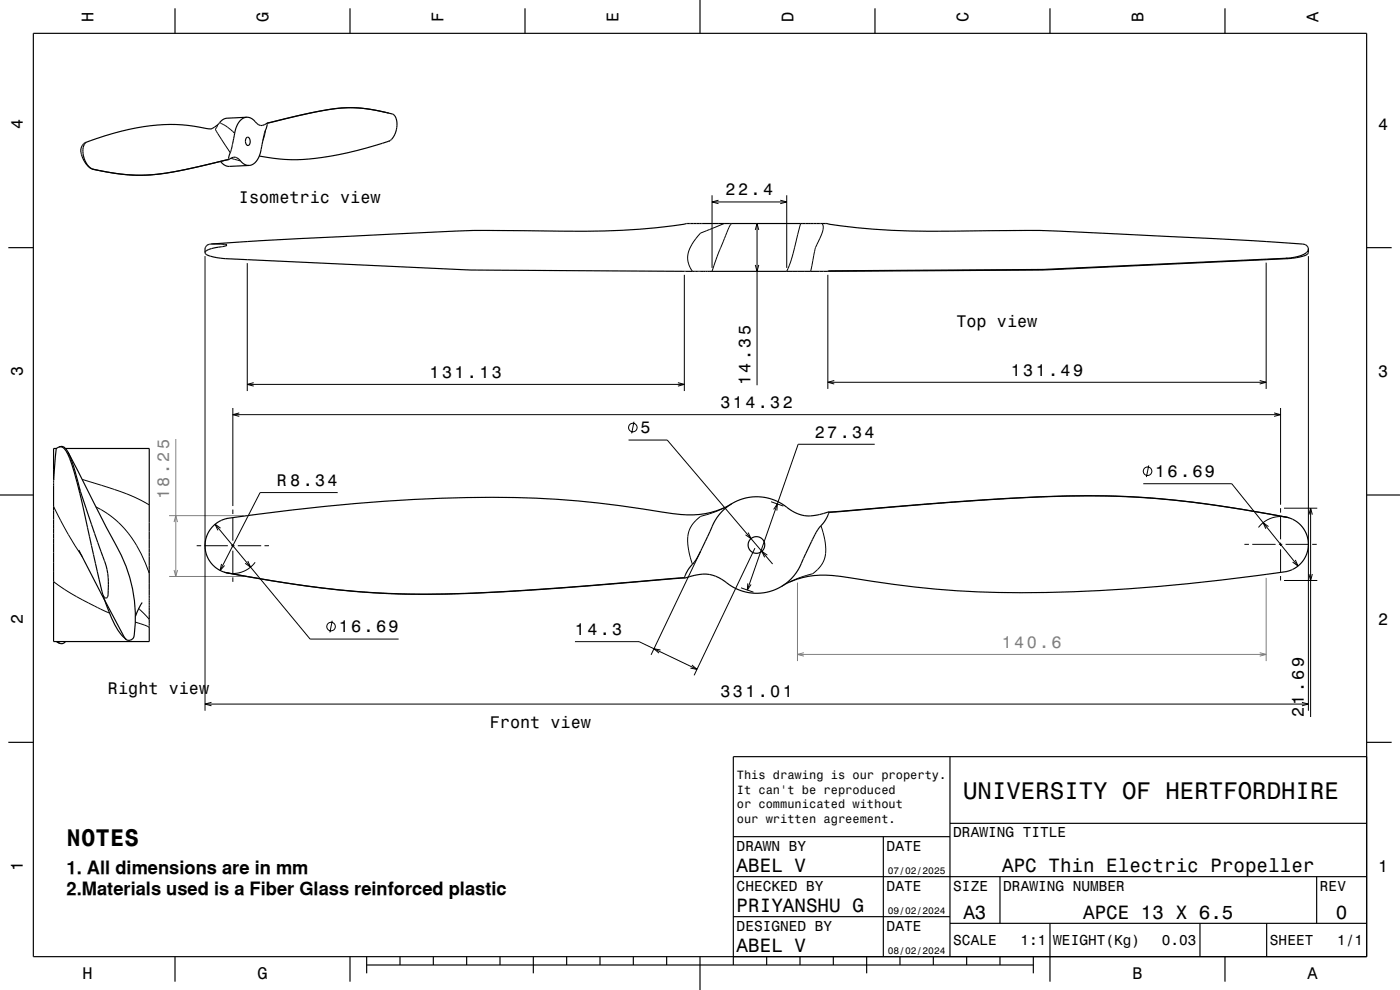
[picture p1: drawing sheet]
<svg xmlns="http://www.w3.org/2000/svg" width="420mm" height="297mm" viewBox="0 0 420 297" stroke-linecap="round" stroke-linejoin="round" font-family="sans-serif">
<g fill="none" stroke="#000" stroke-width=".3">
<path d="M65.4 37.4l-.4 .8a1.25 1.25 0 0 0 .3 1.9l3.8 5.7M66 36.7l1.9 1.2 2.5 2.1M79.7 39l-.8 3.1M69.2 47.5l3 .8M213.6 58.6v21.8M236 58.6v21.8M61.5 76.8v136.4M74.2 78.9v38.4M213.6 60.6h22.4M215.5 60.1l-1.9 .5 1.9 .5M217.2 67.1l-7 2.8-2.4 3.1a6.8 6.8 0 0 0-.9 6.9l.8 1.5M219.5 67.1l-.5 .5-.8 1.8-2.8 6.8-1.8 5.2"/>
<path d="M226.6 69l.5-1.9 .5 1.9M226.6 79.5l.5 1.9 .5-1.9M227.1 67.1v48.5M234.1 60.1l1.9 .5-1.9 .5M240.2 67.1l-2.5 9.9-1.7 4.4M244.6 74.4l-1.4 7M244.6 74.4h.1M246.6 67.1a5.1 5.1 0 0 1-.5 4.1l-1.5 3.2M379.8 78.8v37.9M392.5 76.8v136.4M205.3 82.4v34.9M248.4 82.4v34.3"/>
<path d="M74.2 115.3h131.1M76.1 114.8l-1.9 .5 1.9 .5M203.4 114.8l1.9 .5-1.9 .5M248.4 114.7h131.4M250.3 114.2l-1.9 .5 1.9 .5M377.9 114.2l1.9 .5-1.9 .5M69.8 122.4v29.4M69.8 124.4h314.4M71.8 123.9l-2 .5 2 .5M188.6 132h11.6l31.6 37.2M190.2 126.5l-.7 3.5M262.4 133.3h-23l-15.2 43.7"/>
<path d="M344.6 139.6l-.7 3.5M382.2 123.9l2 .5-2 .5M384.2 122.4v29M16.1 151.9l4.4 8.5 4.2 6.6M16.1 140.8l.2 .1M24.7 143.8l13.1 4.3 3.7 1.6 3.3 1.8M28.8 152.1l3.5 2 2.9 2.4 2.8 2.9 2.3 3.1a41.5 41.5 0 0 1 4.5 9.5M64.5 157.3l28.5 34.4h26.6M66.2 158.4l-1.7-1.1 .9 1.8M69.8 152.9v1.3M69.8 155.2v7M101.3 147.8h-23.3l-12 23.3"/>
<path d="M217.2 152.4l-3 1.3-4 1.2-.6 .5a8.5 8.5 0 0 0-3.2 8.7l1.3 5.2M224.5 159.8l.8 1.8-1.6-1.1M231.3 150.5l3.7 1.3M232.1 152.8l1.1-1.6-.1 2M246.3 157.7l.5 1.7a17.3 17.3 0 0 1 .5 8.3 9.9 9.9 0 0 1-3.4 4.4l-4.1 1.2-3 1.4M343 145.1h26.5l19.9 24.7M380.6 158l-1.7-1.2 .9 1.8M384.2 152.5v1.3M384.2 154.8v7M385.2 152.5h10M386.8 155.4a8.3 8.3 0 0 0-9.3 2.8M392.7 154.4l.5-1.9 .5 1.9"/>
<path d="M393.2 152.5v62.6M16.1 174.5l3 2.2 3.9 2.3 9.8 4.9M59 163.7h1.3M61.4 163.7h7M66.5 169.2l-.5 1.9 1.4-1.4M69.3 163.7h1.1M69.8 163.2v1M69.8 165.2v7M69.8 173.2v1.4M71.3 163.7h7.1M74.3 168.3l.9 1.8-1.7-1.1M76.5 168.7a8.3 8.3 0 0 1-9.3 2.9"/>
<path d="M79.4 163.7h1.3M210.1 165.4l-14.8 31M222.3 176.3l3.7 1.3M224.3 175l-.1 2 1.1-1.6M226.5 164.4l-18.3 38.2M230.2 166.5l-1.7-1.1 .9 1.8M373.3 163.3h1.4M375.7 163.3h7M383.7 163.3h1M384.2 162.8v1M384.2 164.8v7M384.2 172.8v1.3"/>
<path d="M385.2 174.1h10M385.7 163.3h7M388.6 168l.8 1.8-1.6-1.2M392.7 172.2l.5 1.9 .5-1.9M393.7 163.3h1.3M40.6 186.6l3.1 1.1 1.1 .6M41.6 182.6l3.2 3.2M99.7 186.2l-.7 3.5M172.5 192.5h19.2l17.4 8.3M198.2 195l-2-.4 1.5 1.3M207.6 199.5l1.5 1.3-2-.4M61.5 211.2h331"/>
<path d="M63.4 210.7l-1.9 .5 1.9 .5M390.6 210.7l1.9 .5-1.9 .5"/>
<circle cx="189.9" cy="128.3" r="1.28"/>
<circle cx="344.3" cy="141.4" r="1.28"/>
<circle cx="99.3" cy="188" r="1.28"/>
</g>
<path d="M52.7 131.7v41.2M50.7 154.7h22.4M52.2 156.6l.5-1.9 .6 1.9M50.7 172.9h22.4M52.2 171l.5 1.9 .6-1.9M239.2 174.8v23.5M379.8 173.4v24.9M239.2 196.3h140.6M241.2 195.8l-2 .5 2 .5M377.9 195.8l1.9 .5-1.9 .5" fill="none" stroke="#808080" stroke-width=".3"/>
<g fill="none" stroke="#000" stroke-width=".35">
<path d="M10 10h400v277h-400zM52.5 2.5v7.5M105 2.5v7.5M157.5 2.5v7.5M210 0v10M262.5 2.5v7.5M315 2.5v7.5M367.5 2.5v7.5M74 35.2l-5.9 .3a4.2 4.2 0 0 0-2.8 2l-1 .7a2.51 2.51 0 0 1-2.8 .3 53.8 53.8 0 0 0-27.5 1.5l-8.3 2.7M74 35.2a4.1 4.1 0 0 1 3.3 2 2.11 2.11 0 0 0 2.8-.3M74 35.2a5 5 0 0 0-3.6 4.8l-.9 4.5-1 3.3M80.1 36.9l.1 .1"/>
<path d="M80.2 36.9h.1M80.2 37.2l-1 3.2-1 5.3-.7 1.8a3.5 3.5 0 0 1-2.8 2.1M80.2 37.2h.1M80.2 37h.1M80.2 37v.2M116.7 33.9a43.7 43.7 0 0 0-23.8 .1l-12.7 3M116.7 33.9a43 43 0 0 0-22.1-.3l-14.5 3.3M116.7 33.9a2.69 2.69 0 0 1 2.4 3.4 5.1 5.1 0 0 1-4.4 5.7 86.7 86.7 0 0 1-29.3 4.8l-7.6-1M25.5 43.1a6 6 0 0 0 2.3 7.6M25.5 43v.1M25.7 42.7a3.1 3.1 0 0 0-.9 4.6 5.7 5.7 0 0 0 3.2 3.5M25.8 42.8l-.3 .2"/>
<path d="M25.8 42.7h-.1M25.8 42.7v.1M27.8 50.7l.2 .1M66.2 48.4a3.3 3.3 0 0 0 2.6 1.5l5.9-.3M68.5 47.9l-1 .2a115.1 115.1 0 0 1-23.9 4.4 65.1 65.1 0 0 1-14.8-1.6l-1-.2M68.5 47.9h.1M68.5 47.8h.1M68.5 47.8v.1M68.6 47.9h.1M68.6 47.9a2.3 2.3 0 0 1 3.8 .7 3 3 0 0 0 2.3 1M68.6 47.9l-1.6 .3a123.1 123.1 0 0 1-23.5 4.4 65.5 65.5 0 0 1-14.8-1.6l-.7-.2M74 41.3a1.03 1.03 0 0 1 1 .4 1.03 1.03 0 0 1 0 1.1 .71 .71 0 0 1-.7 .9 .71 .71 0 0 1-.6-1v-.7z"/>
<path d="M2.5 74.3h7.5M61.5 75.8l.4 .5 1.1 .5 4.5 .8 73.7 3.4 64.1 .4h43.4l64.1-.4 73.6-3.4M61.5 75.7v.1M63.4 73.2l14.7-1 26.1-1.3a769.3 769.3 0 0 1 41.6-1.8l11.3 .1a305.8 305.8 0 0 0 39.8-.9l9-1.2 42.7 .1a196.6 196.6 0 0 0 37.1 2.1 512.9 512.9 0 0 1 49.9 .9l40.3 2 12.7 .9a4.6 4.6 0 0 1 3.7 .9l.2 1.8-.5 .6-2.2 .7-3.4 .5M63.4 73.2l-1 .2-.6 .6-.3 .5v1.3M63.4 73.2l4.7 .2v.2l-.6 .2-3 .5a4.7 4.7 0 0 0-3 1.4M385.7 77.5l-72.7 3.3-63.9 .4-.7 .2M385.7 77.5l.7 .1M392.5 74.8a4.3 4.3 0 0 1-3.4 2.2l-3.4 .5M410 74.3h7.5M16.9 134.5h-.8v58h28.7v-58h-25.1M17.7 134.1l-.8 .6-.8 9.2"/>
<path d="M17.7 134.1a1.81 1.81 0 0 1 2.1 1.2 51.7 51.7 0 0 1 3.5 10l.4 1.7M17.7 134.1a2.02 2.02 0 0 1 2.7 1.5M20.4 135.6a45.2 45.2 0 0 1 3 9.2l.5 1.9M20.4 135.6l11.5 22.6a60.1 60.1 0 0 1 7.9 18.5 33.9 33.9 0 0 1 .1 14.8 1.53 1.53 0 0 1-2.5-.2l-13.8-26.3M0 148.5h10M16.1 143.8h.1M23.7 147l7.1 31.4M23.9 146.7l-.2 .3M23.9 146.7l8 23.1 .6 3.6-.1 4.9a.74 .74 0 0 1-.2 .9 .74 .74 0 0 1-1-.2l-.4-.6M219.5 151.1l-2.4 1.3a25.7 25.7 0 0 1-12.8 2l-2.5-.3a314.1 314.1 0 0 0-77.8-4.3 651.9 651.9 0 0 0-51.3 5.1l-4.6 .7a8.4 8.4 0 0 0-6.5 9 8.4 8.4 0 0 0 8.2 7.6l4.4 .8M248.4 153.6l-2.6 .8-2.4 .3a11.9 11.9 0 0 1-8.6-3.4l-1.8-1-2.1-.7-1.9-.4-2.3-.2-2 .2-2.1 .5-3.6 1.8-2.3 1.9-2 2.5-4.8 10.1-1.8 2.9a10.4 10.4 0 0 0-2.7 4.3l-.1 .1M248.4 153.6h1.5a1225.7 1225.7 0 0 1 69.7-4.8 276.7 276.7 0 0 1 60.2 5.2"/>
<path d="M248.4 153.6l.3 .1M248.7 153.7h.1M248.7 153.7l-.1 .2a11 11 0 0 1-2.8 4.4l-1.5 2.5-4.3 9.2-1.3 2.1-2.8 2.9-1.9 1.2-1.8 .8-1.9 .6-2.3 .3-2 .1-2.2-.4-3.7-1.4-4.6-3-3-.9-2.9 .1-3.9 1M248.7 153.7h.7a1198.1 1198.1 0 0 1 71.6-4.9 275.4 275.4 0 0 1 58.8 5.3M379.8 154l6.3 1.2 1.7 .6a8.3 8.3 0 0 1 4.7 8.5 8.3 8.3 0 0 1-6.6 7.2l-4.1 .5a649.1 649.1 0 0 1-67.9 5.7 301.6 301.6 0 0 1-61.7-4.8 25.9 25.9 0 0 0-14.8 1.5l-2.8 1.4M379.8 154.1l6.6 1.2M410 148.5h10M30.8 178.4l.7 2a27.9 27.9 0 0 0 5.5 10.6l.9 .7M67.6 171.7l6.6 1.2M74.2 173a284.6 284.6 0 0 0 77.2 4.5l17.2-1.1 37.1-3M74.2 172.9a283.3 283.3 0 0 0 76.3 4.6l17.7-1.2 37.1-3M205.3 173.3l.4 .1"/>
<path d="M16.9 192.5l1.1 .5M17.2 192.5l.8 .5M19.7 192.5l-.7 .5h-1M42.7 180.8l-2.1 4.1M2.5 222.7h7.5M285 227v60M410 222.7h7.5M410 227h-190v62.5M220 251h65M265 251v36M285 247h125M220 275h65"/>
<path d="M220 263h190M285 277h125M300 263v14M315 277v17.5M360 277v10M380 277v10M395 263v14M52.5 287v7.5M105 287v7.5M110 289.5h200M110 287v5M120 287v2.5"/>
<path d="M130 287v2.5M140 287v2.5M150 287v2.5M160 287v5M170 287v2.5M180 287v2.5M190 287v2.5M200 287v2.5M210 287v10M230 287v2.5M240 287v2.5M250 287v2.5"/>
<path d="M260 287v5M270 287v2.5M280 287v2.5M290 287v2.5M300 287v2.5M310 287v5M367.5 287v7.5"/>
<circle cx="226.9" cy="163.5" r="2.5"/>
</g>
<g font-size="7.2">
<text x="288.9" y="239.6">UNIVERSITY OF HERTFORDHIRE</text>
<text x="20" y="253.9">NOTES</text>
</g>
<g font-size="5.8">
<text x="221" y="261.6">ABEL V</text>
<text x="300.7" y="261.6">APC Thin Electric Propeller</text>
<text x="221" y="273.6">PRIYANSHU G</text>
<text x="289" y="275.6">A3</text>
<text x="324.9" y="275.6">APCE 13 X 6.5</text>
<text x="400.8" y="275.6">0</text>
<text x="221" y="285.6">ABEL V</text>
</g>
<g font-size="5.5">
<text x="20" y="262.2">1. All dimensions are in mm</text>
<text x="20" y="268.5">2.Materials used is a Fiber Glass reinforced plastic</text>
</g>
<g font-size="5">
<text x="28.1" y="6.5" transform="rotate(-90 28.1 6.5)">H</text>
<text x="80.6" y="6.5" transform="rotate(-90 80.6 6.5)">G</text>
<text x="133.1" y="6.5" transform="rotate(-90 133.1 6.5)">F</text>
<text x="185.6" y="6.5" transform="rotate(-90 185.6 6.5)">E</text>
<text x="238.1" y="6.5" transform="rotate(-90 238.1 6.5)">D</text>
<text x="290.6" y="6.5" transform="rotate(-90 290.6 6.5)">C</text>
<text x="343.1" y="6.5" transform="rotate(-90 343.1 6.5)">B</text>
<text x="395.6" y="6.5" transform="rotate(-90 395.6 6.5)">A</text>
<text x="6.8" y="38.7" transform="rotate(-90 6.8 38.7)">4</text>
<text x="413.5" y="39">4</text>
<text x="217.7" y="58.6">22.4</text>
<text x="71.7" y="61">Isometric view</text>
<text x="286.9" y="98.1">Top view</text>
<text x="6.8" y="112.9" transform="rotate(-90 6.8 112.9)">3</text>
<text x="128.9" y="113.3">131.13</text>
<text x="303.2" y="112.7">131.49</text>
<text x="413.5" y="113.2">3</text>
<text x="225.1" y="115.6" transform="rotate(-90 225.1 115.6)">14.35</text>
<text x="216.2" y="122.4">314.32</text>
<text x="192.1" y="130">5</text>
<text x="244.5" y="131.3">27.34</text>
<text x="346.6" y="143.1">16.69</text>
<text x="83" y="145.8">R 8.34</text>
<text x="6.8" y="187.1" transform="rotate(-90 6.8 187.1)">2</text>
<text x="101.6" y="189.7">16.69</text>
<text x="172.5" y="190.5">14.3</text>
<text x="413.5" y="187.4">2</text>
<text x="32.4" y="208.3">Right view</text>
<text x="216.2" y="209.2">331.01</text>
<text x="391.2" y="215.1" transform="rotate(-90 391.2 215.1)">21.69</text>
<text x="146.9" y="218.3">Front view</text>
<text x="6.8" y="261.3" transform="rotate(-90 6.8 261.3)">1</text>
<text x="413.5" y="261.6">1</text>
<text x="24.7" y="293.8">H</text>
<text x="77.2" y="293.8">G</text>
<text x="339.7" y="293.8">B</text>
<text x="392.2" y="293.8">A</text>
</g>
<g font-size="5" fill="#808080">
<text x="50.7" y="149.7" transform="rotate(-90 50.7 149.7)">18.25</text>
<text x="300.6" y="194.3">140.6</text>
</g>
<g font-size="4.3">
<text x="286" y="251.2">DRAWING TITLE</text>
<text x="221" y="255.2">DRAWN BY</text>
<text x="266" y="255.2">DATE</text>
<text x="221" y="267.2">CHECKED BY</text>
<text x="266" y="267.2">DATE</text>
<text x="286" y="267.2">SIZE</text>
<text x="301" y="267.2">DRAWING NUMBER</text>
<text x="396" y="267.2">REV</text>
<text x="221" y="279.2">DESIGNED BY</text>
<text x="266" y="279.2">DATE</text>
<text x="286" y="283.6">SCALE</text>
<text x="306.2" y="283.6">1:1</text>
<text x="316" y="283.6">WEIGHT(Kg)</text>
<text x="348.6" y="283.6">0.03</text>
<text x="381" y="283.6">SHEET</text>
<text x="401.2" y="283.6">1/1</text>
</g>
<g font-size="3.6">
<text x="221.1" y="233.8">This drawing is our property.</text>
<text x="221.1" y="238.1">It can't be reproduced</text>
<text x="221.1" y="242.5">or communicated without</text>
<text x="221.1" y="246.8">our written agreement.</text>
</g>
<g font-size="2.9">
<text x="266.3" y="262.3">07/02/2025</text>
<text x="266.3" y="274.3">09/02/2024</text>
<text x="266.3" y="286.3">08/02/2024</text>
</g>
</svg>
